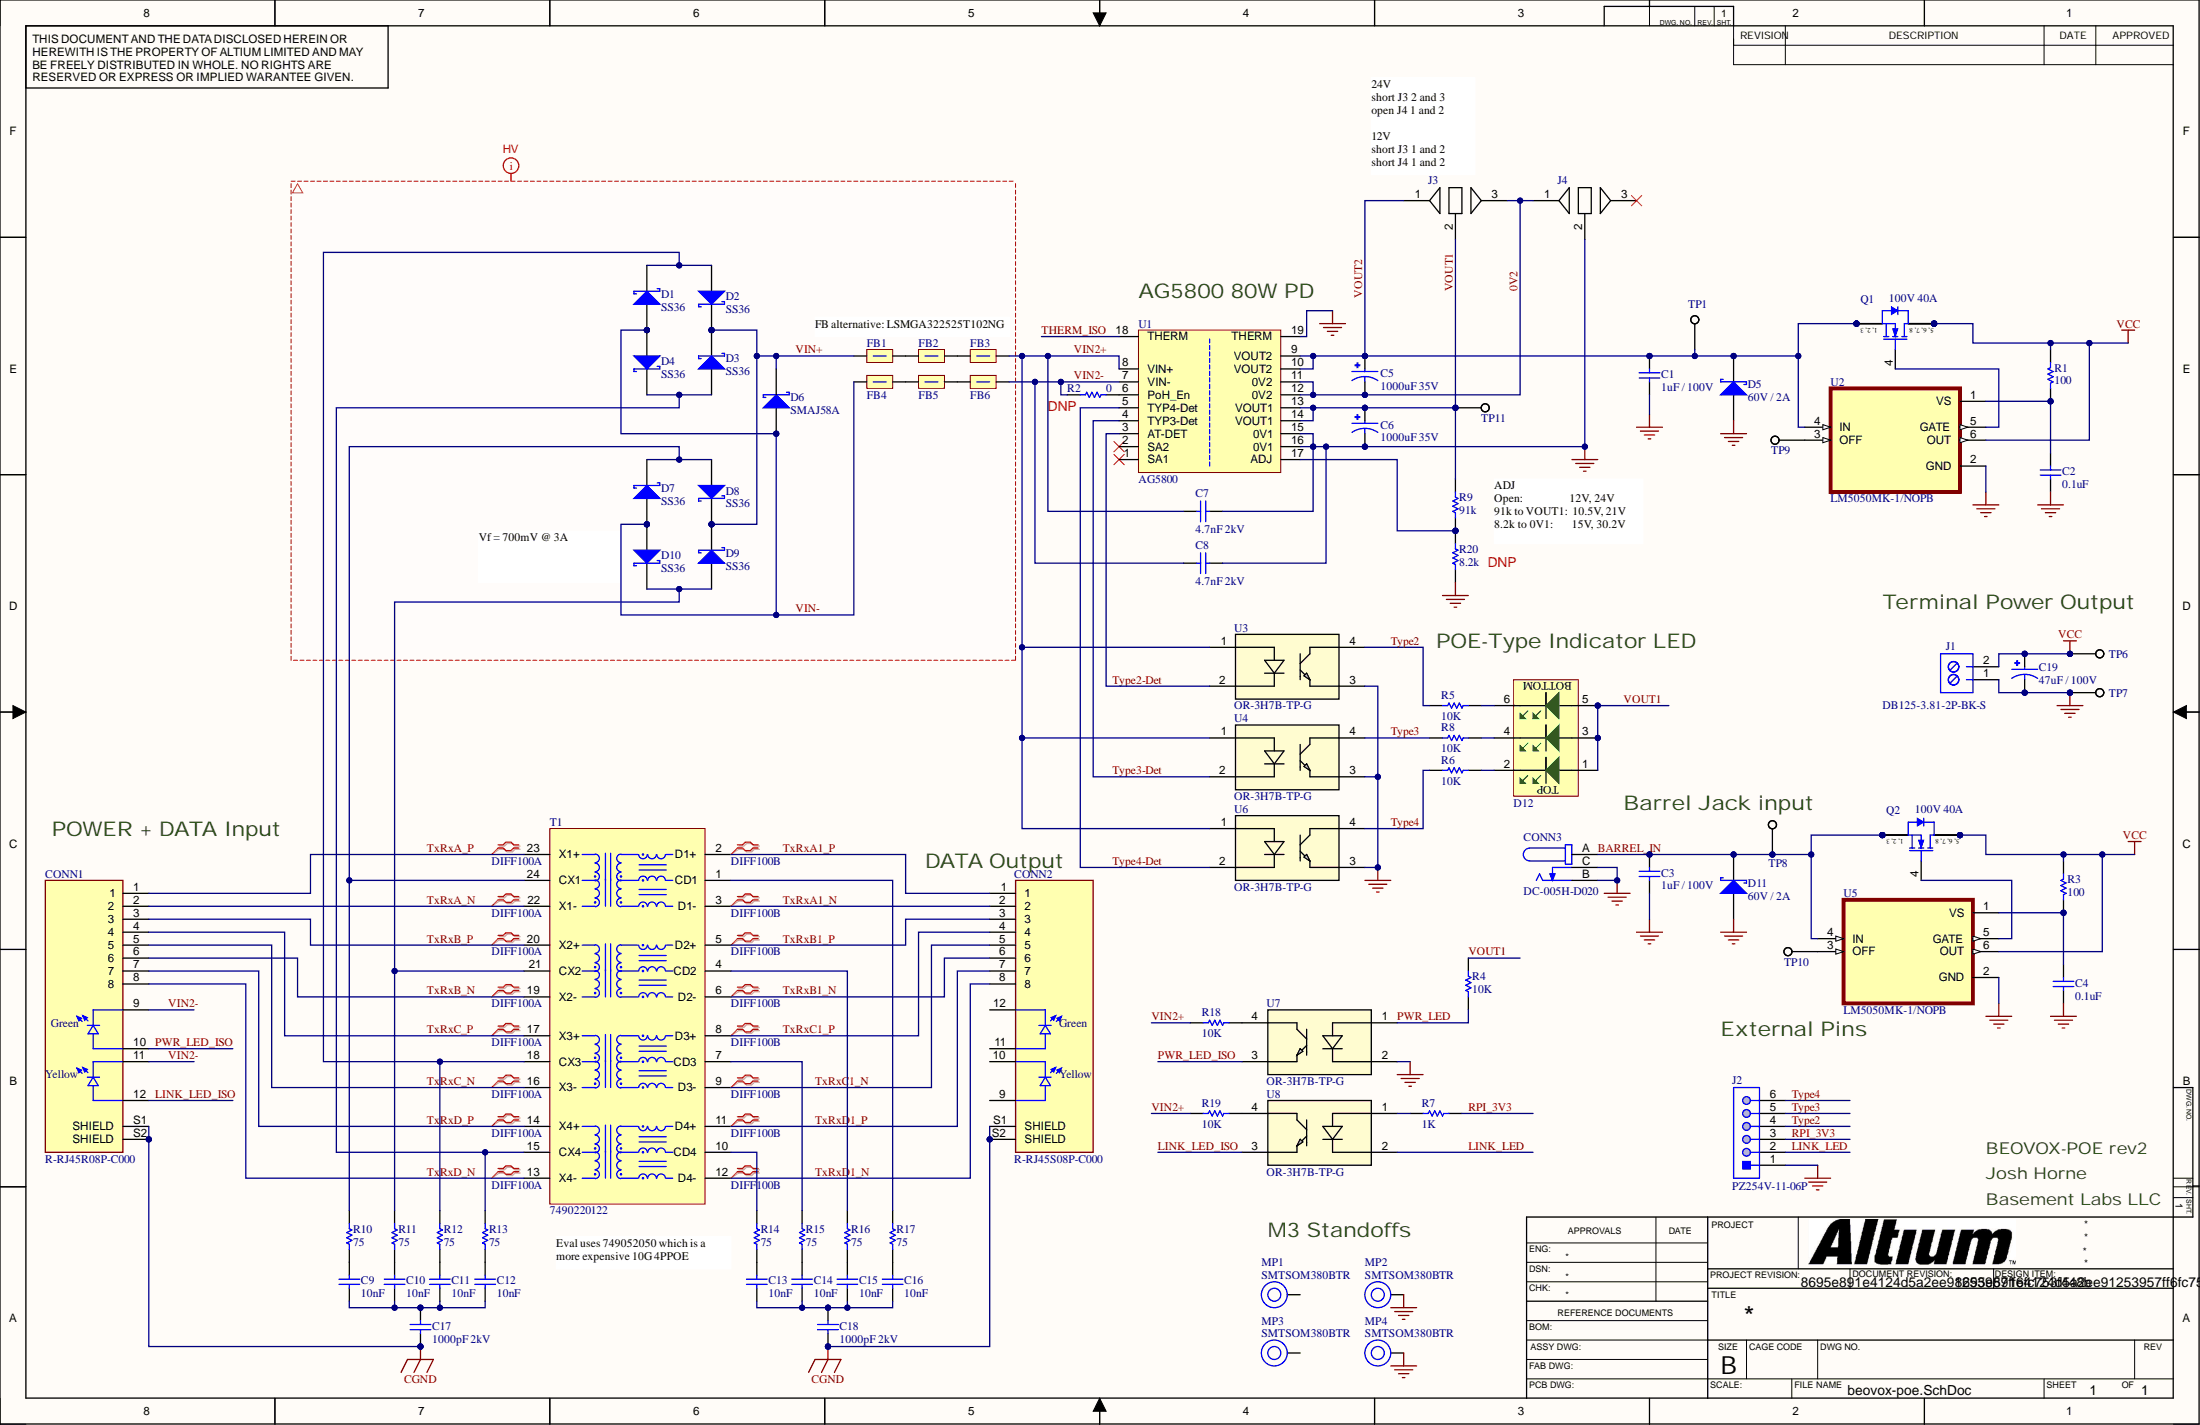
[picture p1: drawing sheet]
# Altium project beovox-poe.PrjPcb
PCB_ENGINEER: JOSH HORNE; PCB_TITLE_1: BEOVOX-POE; PCB_TITLE_2: REV1
1 sheet, 86 parts. Net scope: global (net labels, ports and power ports of the same name join across sheets).
Board file: beovox-poe.PcbDoc

## Sheet beovox-poe.SchDoc
size 431 x 279 mm; SheetNumber: 1; SheetTotal: 1

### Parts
C1  1uF / 100V  [CAP_1210]
C2  0.1uF  [CAP_0603_SK]
C3  1uF / 100V  [CAP_1210]
C4  0.1uF  [CAP_0603_SK]
C5  1000uF 35V  [CAP_TH_5_10X20]
C6  1000uF 35V  [CAP_TH_5_10X20]
C7  4.7nF 2kV  [CAP_1206_SK]
C8  4.7nF 2kV  [CAP_1206_SK]
C9  10nF  [CAP_0603_SK]
C10  10nF  [CAP_0603_SK]
C11  10nF  [CAP_0603_SK]
C12  10nF  [CAP_0603_SK]
C13  10nF  [CAP_0603_SK]
C14  10nF  [CAP_0603_SK]
C15  10nF  [CAP_0603_SK]
C16  10nF  [CAP_0603_SK]
C17  1000pF 2kV  [CAP_1206_SK]
C18  1000pF 2kV  [CAP_1206_SK]
C19  47uF / 100V  [CAP_TH_3.5_8_12]
CONN1  R-RJ45R08P-C000  [R-RJ45R08P-C000]
CONN2  R-RJ45S08P-C000  [CONN_RJ45_R-RJ45S08P-C000]
CONN3  DC-005H-D020  [TENSILITY_54-00166]
D1  SS36  [DIOD-SMA-2_V]
D2  SS36  [DIOD-SMA-2_V]
D3  SS36  [DIOD-SMA-2_V]
D4  SS36  [DIOD-SMA-2_V]
D5  60V / 2A  [DIOD-B360A_V]
D6  SMAJ58A  [DIOD-SMA-2_V]
D7  SS36  [DIOD-SMA-2_V]
D8  SS36  [DIOD-SMA-2_V]
D9  SS36  [DIOD-SMA-2_V]
D10  SS36  [DIOD-SMA-2_V]
D11  60V / 2A  [DIOD-B360A_V]
D12  3 Diode Vertical LED Green  [MHK33147CGBTD]  (value not drawn)
FB1  MPZ2012S601AT000  [FB0805]  (value not drawn)
FB2  MPZ2012S601AT000  [FB0805]  (value not drawn)
FB3  MPZ2012S601AT000  [FB0805]  (value not drawn)
FB4  MPZ2012S601AT000  [FB0805]  (value not drawn)
FB5  MPZ2012S601AT000  [FB0805]  (value not drawn)
FB6  MPZ2012S601AT000  [FB0805]  (value not drawn)
J1  DB125-3.81-2P-BK-S  [TERM_2x1_3.81_BLK]
J2  PZ254V-11-06P  [HDR_MALE_1X6_2.54]
J3  JUMPER  [SOLDER_JUMPER_3 large]  (value not drawn)
J4  JUMPER  [SOLDER_JUMPER_3 large]  (value not drawn)
MP1  SMTSOM380BTR  [SMTSOM380_PlatedScrew]
MP2  SMTSOM380BTR  [SMTSOM380_PlatedScrew]
MP3  SMTSOM380BTR  [SMTSOM380_PlatedScrew]
MP4  SMTSOM380BTR  [SMTSOM380_PlatedScrew]
Q1  100V 40A  [TRANS_8PowerTDFN]
Q2  100V 40A  [TRANS_8PowerTDFN]
R1  100  [RES_0603]
R2  0  [RES_0805]
R3  100  [RES_0603]
R4  10K  [RES_0603]
R5  10K  [RES_0603]
R6  10K  [RES_0603]
R7  1K  [RES_0603]
R8  10K  [RES_0603]
R9  91k  [RES_0603]
R10  75  [RES_0603]
R11  75  [RES_0603]
R12  75  [RES_0603]
R13  75  [RES_0603]
R14  75  [RES_0603]
R15  75  [RES_0603]
R16  75  [RES_0603]
R17  75  [RES_0603]
R18  10K  [RES_0603]
R19  10K  [RES_0603]
R20  8.2k  [RES_0603]
T1  7490220122  [XFMR_7490220122]
TP1  TP  [Test_Point]  (value not drawn)  (no BOM)
TP6  TP  [Test_Point]  (value not drawn)  (no BOM)
TP7  TP  [Test_Point]  (value not drawn)  (no BOM)
TP8  TP  [Test_Point]  (value not drawn)  (no BOM)
TP9  TP  [Test_Point]  (value not drawn)  (no BOM)
TP10  TP  [Test_Point]  (value not drawn)  (no BOM)
TP11  TP  [Test_Point]  (value not drawn)  (no BOM)
U1  AG5800  [AG5800]
U2  LM5050MK-1/NOPB  [SOT95P280X110-6N]
U3  OR-3H7B-TP-G  [SOIC_(B)(TA)-VG_EVS]
U4  OR-3H7B-TP-G  [SOIC_(B)(TA)-VG_EVS]
U5  LM5050MK-1/NOPB  [SOT95P280X110-6N]
U6  OR-3H7B-TP-G  [SOIC_(B)(TA)-VG_EVS]
U7  OR-3H7B-TP-G  [SOIC_(B)(TA)-VG_EVS]
U8  OR-3H7B-TP-G  [SOIC_(B)(TA)-VG_EVS]

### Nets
CGND: C17.1 C18.1 CONN1.S1(SHIELD) CONN1.S2(SHIELD) CONN2.S1(SHIELD) CONN2.S2(SHIELD)
GND: C1.1 C2.1 C3.1 C4.1 C6.N C7.2 C8.2 C19.N CONN3.B CONN3.C D5.1(A) D11.1(A) J1.1 J2.1 J4.2 MP2.1 MP4.1 R20.1 TP7.1 U1.15(0V1) U1.16(0V1) U1.19(THERM) U2.2(GND) U3.3 U4.3 U5.2(GND) U6.3 U7.2
VCC: C19.P J1.2 Q1.5(DRAIN) Q1.6(DRAIN) Q1.7(DRAIN) Q1.8(DRAIN) Q2.5(DRAIN) Q2.6(DRAIN) Q2.7(DRAIN) Q2.8(DRAIN) R1.2 R3.2 TP6.1 U2.6(OUT) U5.6(OUT)
0V2: C5.N J3.3 J4.1 U1.11(0V2) U1.12(0V2)
BARREL_IN: C3.2 CONN3.A D11.2(K) Q2.1(SOURCE) Q2.2(SOURCE) Q2.3(SOURCE) TP8.1 U5.4(IN)
LINK_LED: J2.2 U8.2
LINK_LED_ISO: CONN1.12 U8.3
PWR_LED: R4.1 U7.1
PWR_LED_ISO: CONN1.10 U7.3
RPI_3V3: J2.3 R7.1
THERM_ISO: U1.18(THERM)
TxRxA1_N: CONN2.2 T1.3(D1-)
TxRxA1_P: CONN2.1 T1.2(D1+)
TxRxA_N: CONN1.2 T1.22(X1-)
TxRxA_P: CONN1.1 T1.23(X1+)
TxRxB1_N: CONN2.6 T1.6(D2-)
TxRxB1_P: CONN2.3 T1.5(D2+)
TxRxB_N: CONN1.6 T1.19(X2-)
TxRxB_P: CONN1.3 T1.20(X2+)
TxRxC1_N: CONN2.5 T1.9(D3-)
TxRxC1_P: CONN2.4 T1.8(D3+)
TxRxC_N: CONN1.5 T1.16(X3-)
TxRxC_P: CONN1.4 T1.17(X3+)
TxRxD1_N: CONN2.8 T1.12(D4-)
TxRxD1_P: CONN2.7 T1.11(D4+)
TxRxD_N: CONN1.8 T1.13(X4-)
TxRxD_P: CONN1.7 T1.14(X4+)
Type2: J2.4 R5.2 U3.4
Type2-Det: U1.3(AT-DET) U3.2
Type3: J2.5 R8.2 U4.4
Type3-Det: U1.4(TYP3-Det) U4.2
Type4: J2.6 R6.2 U6.4
Type4-Det: U1.5(TYP4-Det) U6.2
VIN2+: C7.1 FB3.2 R18.2 R19.2 U1.8(VIN+) U3.1 U4.1 U6.1
VIN2-: C8.1 CONN1.9 CONN1.11 FB6.2 R2.1 U1.7(VIN-)
VIN+: D2.2(K) D3.2(K) D6.2(K) D8.2(K) D9.2(K) FB1.1
VIN-: D1.1(A) D4.1(A) D6.1(A) D7.1(A) D10.1(A) FB4.1
VOUT1: C6.P D12.1 D12.3 D12.5 J3.2 R4.2 R9.1 TP11.1 U1.13(VOUT1) U1.14(VOUT1)
VOUT2: C1.2 C5.P D5.2(K) J3.1 Q1.1(SOURCE) Q1.2(SOURCE) Q1.3(SOURCE) TP1.1 U1.9(VOUT2) U1.10(VOUT2) U2.4(IN)
NetC2_2: C2.2 R1.1 U2.1(VS)
NetC4_2: C4.2 R3.1 U5.1(VS)
NetC9_1: C9.1 C10.1 C11.1 C12.1 C17.2
NetC9_2: C9.2 R10.1
NetC10_2: C10.2 R11.1
NetC11_2: C11.2 R12.1
NetC12_2: C12.2 R13.1
NetC13_1: C13.1 C14.1 C15.1 C16.1 C18.2
NetC13_2: C13.2 R14.1
NetC14_2: C14.2 R15.1
NetC15_2: C15.2 R16.1
NetC16_2: C16.2 R17.1
NetD1_2: D1.2(K) D2.1(A) R12.2 T1.18(CX3)
NetD3_1: D3.1(A) D4.2(K) R13.2 T1.15(CX4)
NetD7_2: D7.2(K) D8.1(A) R10.2 T1.24(CX1)
NetD9_1: D9.1(A) D10.2(K) R11.2 T1.21(CX2)
NetD12_2: D12.2 R6.1
NetD12_4: D12.4 R8.1
NetD12_6: D12.6 R5.1
NetFB1_2: FB1.2 FB2.1
NetFB2_2: FB2.2 FB3.1
NetFB4_2: FB4.2 FB5.1
NetFB5_2: FB5.2 FB6.1
NetQ1_4: Q1.4(GATE) U2.5(GATE)
NetQ2_4: Q2.4(GATE) U5.5(GATE)
NetR2_2: R2.2 U1.6(PoH_En)
NetR7_2: R7.2 U8.1
NetR9_2: R9.2 R20.2 U1.17(ADJ)
NetR14_2: R14.2 T1.10(CD4)
NetR15_2: R15.2 T1.7(CD3)
NetR16_2: R16.2 T1.4(CD2)
NetR17_2: R17.2 T1.1(CD1)
NetR18_1: R18.1 U7.4
NetR19_1: R19.1 U8.4
NetTP9_1: TP9.1 U2.3(OFF)
NetTP10_1: TP10.1 U5.3(OFF)

Not connected (* = marked no-connect by the designer): CONN2 9 10 11 12; J4 3*; MP1 1; MP3 1; U1 1(SA1)* 2(SA2)*

### Layout directives
net class HV: VIN+, VIN-
differential pair; differential pair class DIFF100A: TxRxA_N, TxRxA_P, TxRxB_N, TxRxB_P, TxRxC_N, TxRxC_P, TxRxD_N, TxRxD_P
differential pair; differential pair class DIFF100B: TxRxA1_N, TxRxA1_P, TxRxB1_N, TxRxB1_P, TxRxC1_N, TxRxC1_P, TxRxD1_N, TxRxD1_P

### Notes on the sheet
- (near J3) 24V
  short J3 2 and 3
  open J4 1 and 2
  12V
  short J3 1 and 2
  short J4 1 and 2
- FB alternative: LSMGA322525T102NG
- (near U1) AG5800 80W PD
- (near R2) DNP
- ADJ
  Open:                  12V, 24V
  91k to VOUT1:  10.5V, 21V
  8.2k to 0V1:       15V, 30.2V
- Vf = 700mV @ 3A
- DNP
- POE-Type Indicator LED
- Terminal Power Output
- POWER + DATA Input
- (near TP8) Barrel Jack input
- (near CONN2) DATA Output
- External Pins
- BEOVOX-POE rev2
- Josh Horne
- M3 Standoffs
- Basement Labs LLC
- Eval uses 749052050 which is a more expensive 10G 4PPOE

## Assembly variants
assembly: not fitted R2 R20
